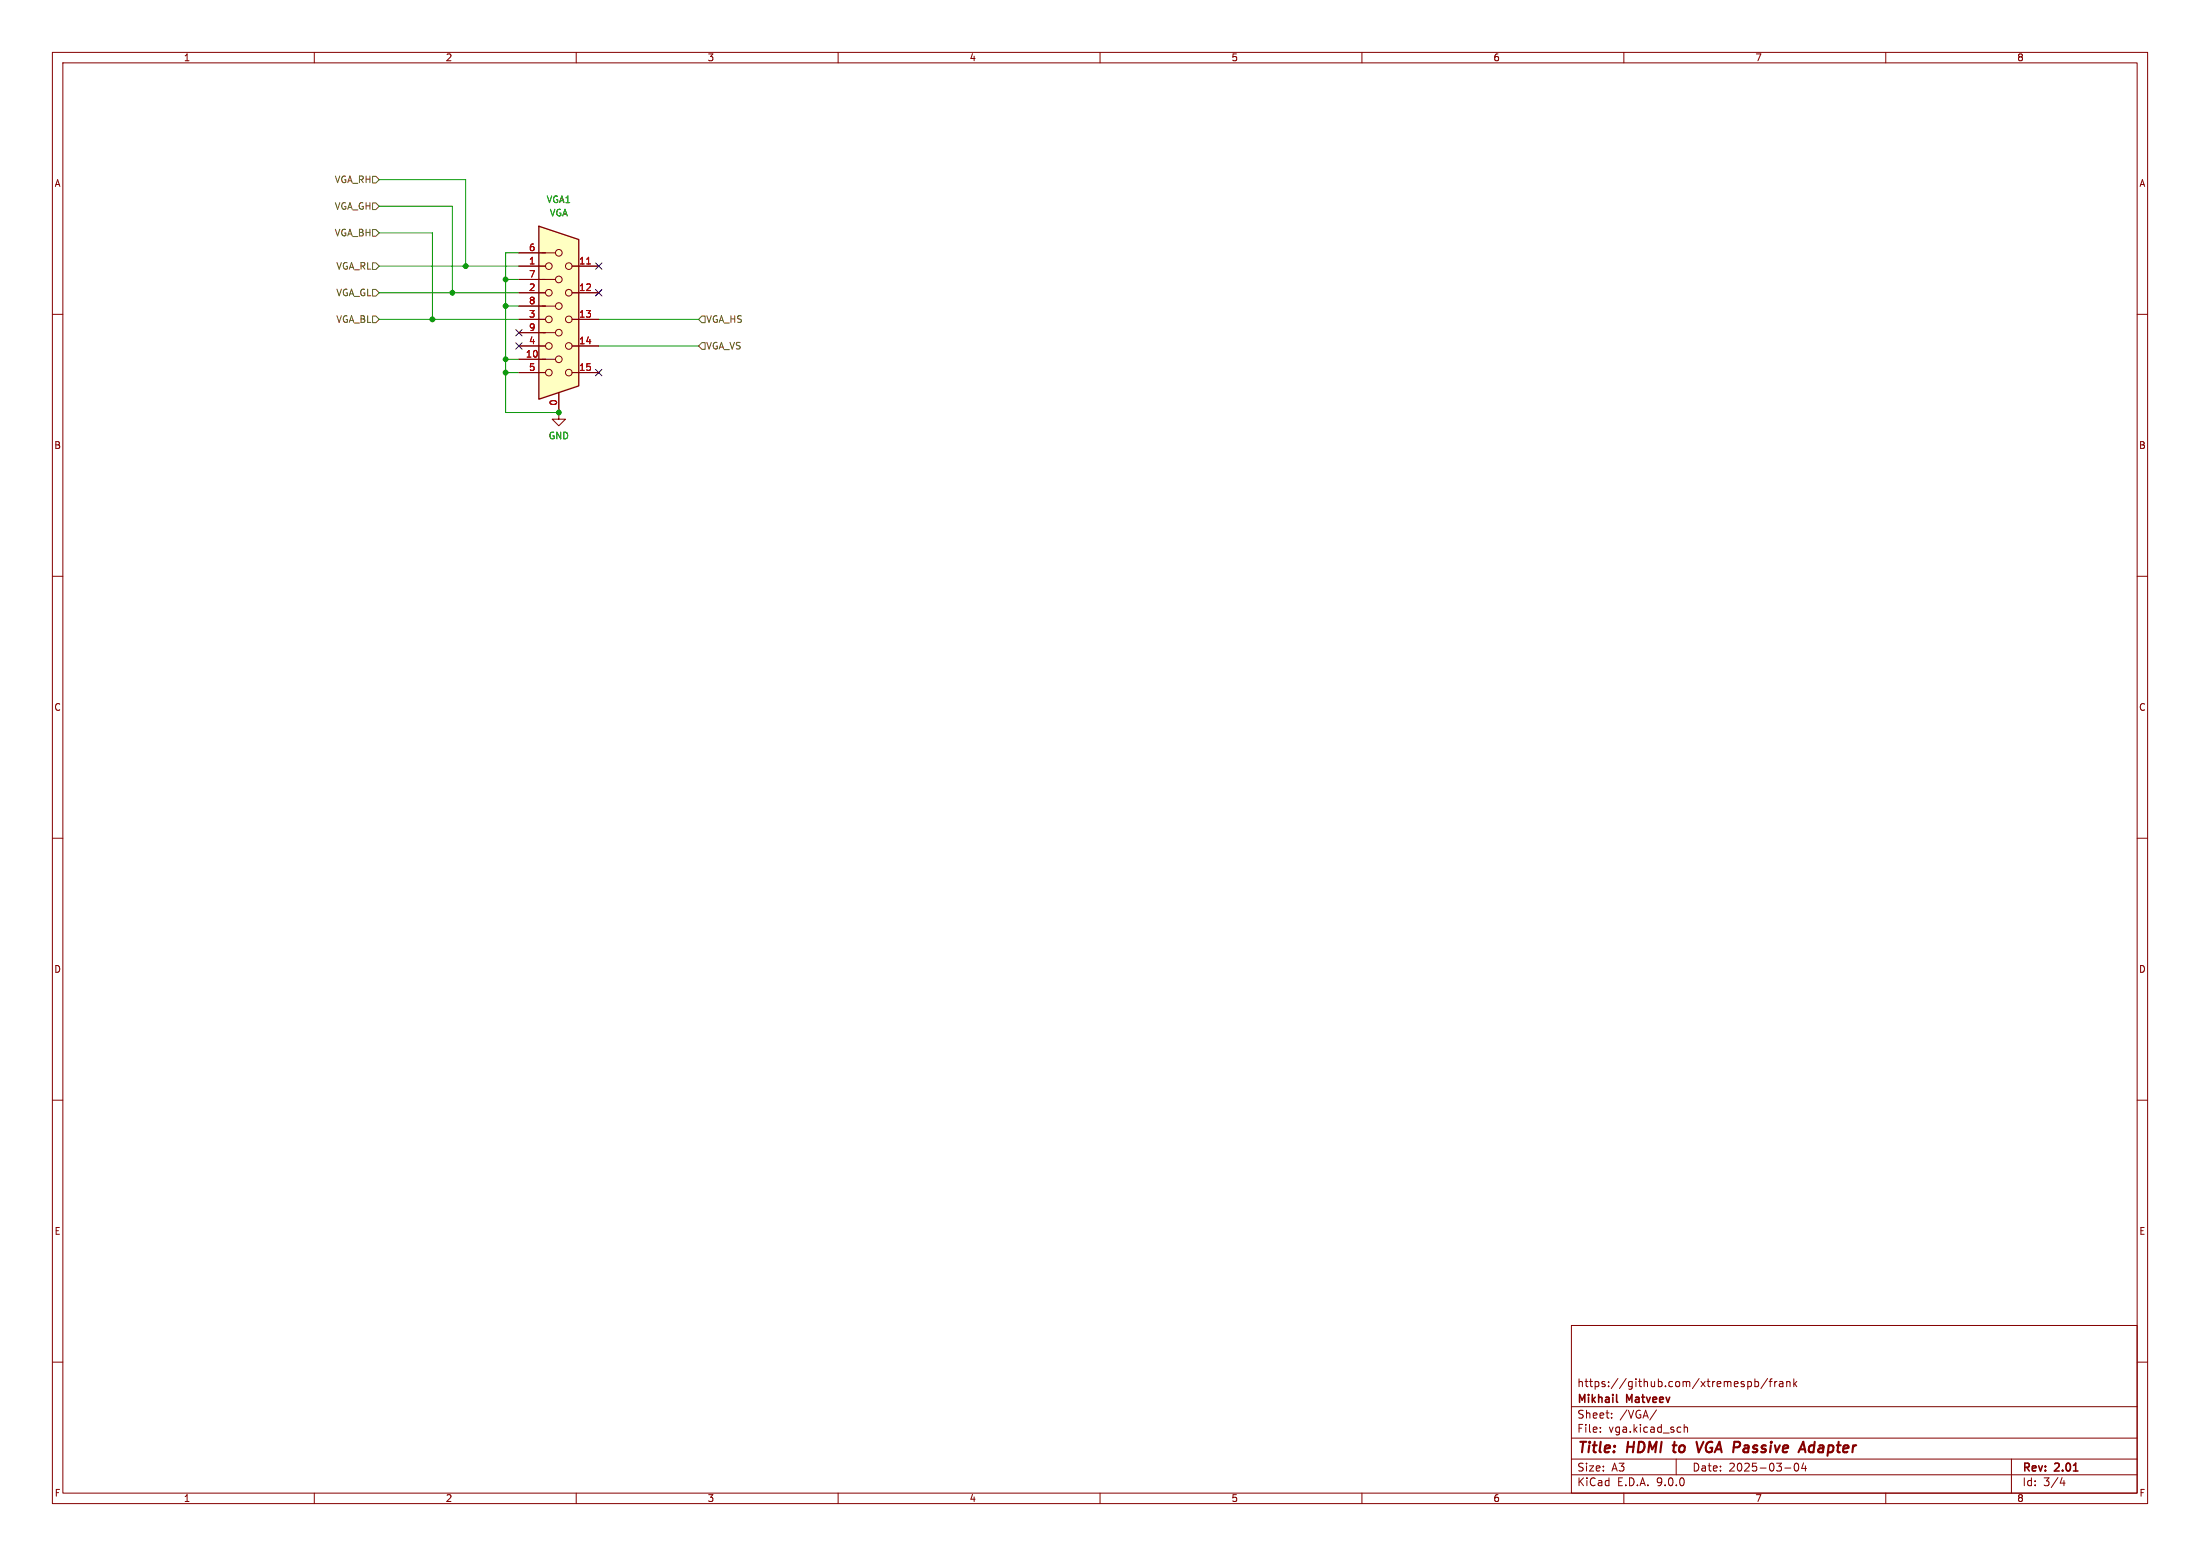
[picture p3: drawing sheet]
<svg xmlns="http://www.w3.org/2000/svg" width="420mm" height="297mm" viewBox="0 0 420 297" stroke-linecap="round" stroke-linejoin="round" font-family="sans-serif">
<g fill="none" stroke="#840000" stroke-width=".19">
<path d="M10 10h400v277h-400zM12 12h396v273h-396zM60 10v2M110 10v2M160 10v2M210 10v2M260 10v2M310 10v2M360 10v2M10 60h2M408 60h2M10 110h2"/>
<path d="M408 110h2M10 160h2M408 160h2M10 210h2M408 210h2M300 253h108v32h-108zM10 260h2M300 278.5h108M300 274.5h108M300 268.5h108M305.5 273.2v.2M305.5 272.5v.1"/>
<path d="M307.7 270.5v.2M307.7 269.8v.1M316.2 269.1l-1.3 1.9M320 278.5v3M321.5 271.9v1.5M321.5 272.5l.2-.1 .4 .1 .1 .9M333.7 263.8l.4-.1 .3 .3-.2 .6h-.5M335 263.8l.4-.1 .3 .3-.1 .6h-.6M335 263.2v1.5M337.4 263.1l-1.2 1.9M337.7 263.7h.6M338.3 263.2l-.4 .2v1.3"/>
<path d="M338.8 263.7v1M339.2 263.7l-.3 .1-.1 .2M339.7 263.8h.6l.1 .9M340.4 264l-.5 .1a.29 .29 0 0 0-.2 .3 .29 .29 0 0 0 .2 .3l.5-.1M341.1 263.8l.2-.1 .4 .1v.9M341.1 263.7v1M342.4 263.2v1.5M342.6 264.1l.4 .6M342.7 279.4l.2-.1a.8 .8 0 0 1 .5 .7 .8 .8 0 0 1-.5 .8l-.2-.2-.2-.4zM343 263.7l-.6 .6M344.3 279.2l-.4 1.1h1M344.7 279.8v1"/>
<path d="M384 278.5v6.5M408 260h2M60 285v2M110 285v2M160 285v2M210 285v2M260 285v2M300 281.5h108M310 285v2M340.7 280.2h1.2M360 285v2M393.7 282l-.4 1.1h.9"/>
<path d="M394 282.6v1"/>
</g>
<path d="M319.3 275.9h.8M319.7 275.2l-.2 1.7 .2 .3M323.9 275.2l.4 2 .9-2M346.2 275.9a.66 .66 0 0 0-.8 .4v.7l.2 .2h.4" fill="none" stroke="#840000" stroke-width=".4"/>
<path d="M308.6 267.5l.2 .2" fill="none" stroke="#840000" stroke-width=".3"/>
<path d="M102.9 43.2l7.6 2.5v28l-7.6 2.5z" fill="#ffffc2"/>
<path d="M102.9 43.2l7.6 2.5v28l-7.6 2.5z" fill="none" stroke="#840000" stroke-width=".25"/>
<g fill="none" stroke="#840000" stroke-width=".19">
<path d="M99.1 53.3h6.9M99.1 48.3h6.9M99.1 58.4h6.9M99.1 50.8h5M99.1 55.9h5M109.2 50.8h5.1M109.2 55.9h5.1M99.1 63.5h6.9M99.1 68.6h6.9M99.1 61h5M99.1 66h5M99.1 71.1h5"/>
<path d="M106.7 78.7v1.3h1.2l-1.2 1.3-1.3-1.3h1.3M106.7 78.7h.1M106.7 74.9v3.8M109.2 61h5.1M109.2 66h5.1M109.2 71.1h5.1"/>
<circle cx="104.8" cy="50.8" r=".63"/>
<circle cx="104.8" cy="55.9" r=".63"/>
<circle cx="106.7" cy="53.3" r=".63"/>
<circle cx="106.7" cy="58.4" r=".63"/>
<circle cx="106.7" cy="48.3" r=".63"/>
<circle cx="108.6" cy="55.9" r=".63"/>
<circle cx="108.6" cy="50.8" r=".63"/>
<circle cx="104.8" cy="66" r=".63"/>
<circle cx="104.8" cy="71.1" r=".63"/>
<circle cx="104.8" cy="61" r=".63"/>
<circle cx="106.7" cy="68.6" r=".63"/>
<circle cx="106.7" cy="63.5" r=".63"/>
<circle cx="108.6" cy="71.1" r=".63"/>
<circle cx="108.6" cy="61" r=".63"/>
<circle cx="108.6" cy="66" r=".63"/>
</g>
<path d="M112 50.4h.7" fill="none" stroke="#a90000" stroke-width=".19"/>
<path d="M71.1 38.7h.7l.6 .7-.6 .6h-.7zM71.1 33.7h.7l.6 .6-.6 .6h-.7zM71.1 50.2h.7l.6 .6-.6 .6h-.7zM71.1 43.8h.7l.6 .7-.6 .6h-.7zM71.1 55.2h.7l.6 .7-.6 .6h-.7zM71.1 60.3h.7l.6 .7-.6 .6h-.7zM134 65.4h.6v1.3h-.6l-.7-.7zM134 60.3h.6v1.3h-.6l-.7-.6z" fill="none" stroke="#725600" stroke-width=".19"/>
<g fill="none" stroke="#009600" stroke-width=".19">
<path d="M72.4 39.4h14v16.5M72.4 34.3h16.5v16.5M72.4 55.9h26.7M72.4 50.8h26.7M72.4 44.5h10.1v16.5M96.5 53.3h2.6M96.5 58.4h2.6M99.1 48.3h-2.6v30.4h10.2M72.4 61h26.7M96.5 71.1h2.6M96.5 68.6h2.6M114.3 61h19"/>
<path d="M114.3 66h19"/>
</g>
<path d="M113.7 55.3l1.2 1.2M113.7 50.2l1.2 1.2M114.9 55.3l-1.2 1.2M114.9 50.2l-1.2 1.2M98.5 65.4l1.2 1.2M98.5 62.9l1.2 1.2M99.7 65.4l-1.2 1.2M99.7 62.9l-1.2 1.2M113.7 70.5l1.2 1.2M114.9 70.5l-1.2 1.2" fill="none" stroke="#000084" stroke-width=".19"/>
<g fill="#009600" stroke="#009600" stroke-width=".19">
<circle cx="96.5" cy="58.4" r=".46"/>
<circle cx="96.5" cy="53.3" r=".46"/>
<circle cx="106.7" cy="78.7" r=".46"/>
<circle cx="96.5" cy="71.1" r=".46"/>
<circle cx="88.9" cy="50.8" r=".46"/>
<circle cx="96.5" cy="68.6" r=".46"/>
<circle cx="82.5" cy="61" r=".46"/>
<circle cx="86.4" cy="55.9" r=".46"/>
</g>
<g font-size="2.8" fill="#840000">
<text x="301" y="277.9">Title:</text>
<text x="310.6" y="277.9">HDMI</text>
<text x="320.3" y="277.9">to</text>
<text x="325.6" y="277.9">VGA Passive</text>
<text x="346.9" y="277.9">Adapter</text>
</g>
<g font-size="2.1" fill="#840000">
<text x="301" y="268.2">Mikhail</text>
<text x="301" y="265">https://github.com/xtremespb/frank</text>
<text x="310.6" y="268.2">Matveev</text>
<text x="301" y="273.7">File:</text>
<text x="301" y="271">Sheet:</text>
<text x="307.1" y="273.7">vga.kicad_sch</text>
<text x="309.2" y="271">/VGA/</text>
<text x="301" y="281.1">Size:</text>
<text x="307.6" y="281.1">A3</text>
<text x="323" y="281.1">Date:</text>
<text x="330" y="281.1">2025-03-04</text>
<text x="386" y="281.3">Rev:</text>
<text x="392.4" y="281.3">2.01</text>
<text x="301" y="283.9">KiCad</text>
<text x="308.7" y="283.9">E.D.A.</text>
<text x="316.3" y="283.9">9.0.0</text>
<text x="386" y="283.9">Id:</text>
<text x="390.1" y="283.9">3/4</text>
</g>
<g font-size="1.8" fill="#840000">
<text x="35" y="11.9">1</text>
<text x="85" y="11.9">2</text>
<text x="135" y="11.9">3</text>
<text x="185" y="11.9">4</text>
<text x="235" y="11.9">5</text>
<text x="285" y="11.9">6</text>
<text x="335" y="11.9">7</text>
<text x="385" y="11.9">8</text>
<text x="10.3" y="35.9">A</text>
<text x="408.3" y="35.9">A</text>
<text x="10.3" y="85.9">B</text>
<text x="408.2" y="85.9">B</text>
<text x="10.3" y="135.9">C</text>
<text x="408.2" y="135.9">C</text>
<text x="10.3" y="185.9">D</text>
<text x="408.2" y="185.9">D</text>
<text x="10.3" y="235.9">E</text>
<text x="408.3" y="235.9">E</text>
<text x="10.3" y="285.9">F</text>
<text x="35" y="286.9">1</text>
<text x="85" y="286.9">2</text>
<text x="135" y="286.9">3</text>
<text x="185" y="286.9">4</text>
<text x="235" y="286.9">5</text>
<text x="285" y="286.9">6</text>
<text x="335" y="286.9">7</text>
<text x="385" y="286.9">8</text>
<text x="408.3" y="285.9">F</text>
</g>
<g font-size="1.8" fill="#725600">
<text x="63.8" y="35.2">VGA_RH</text>
<text x="63.8" y="40.2">VGA_GH</text>
<text x="63.8" y="45.3">VGA_BH</text>
<text x="64.1" y="51.7">VGA_RL</text>
<text x="64.1" y="56.7">VGA_GL</text>
<text x="64.1" y="61.8">VGA_BL</text>
<text x="134.7" y="61.8">VGA_HS</text>
<text x="134.7" y="66.9">VGA_VS</text>
</g>
<g font-size="1.8" fill="#006464">
<text x="104.2" y="39">VGA1</text>
<text x="104.9" y="41.5">VGA</text>
<text x="104.6" y="84">GND</text>
</g>
<g font-size="1.8" fill="#a90000">
<text x="100.9" y="48">6</text>
<text x="100.9" y="50.5">1</text>
<text x="100.9" y="53.1">7</text>
<text x="110.4" y="50.5">11</text>
<text x="100.9" y="55.6">2</text>
<text x="100.9" y="58.2">8</text>
<text x="110.4" y="55.6">12</text>
<text x="100.9" y="60.7">3</text>
<text x="100.9" y="63.2">9</text>
<text x="100.9" y="65.8">4</text>
<text x="110.4" y="60.7">13</text>
<text x="110.4" y="65.8">14</text>
<text x="100.3" y="68.3">10</text>
<text x="100.9" y="70.9">5</text>
<text x="110.4" y="70.9">15</text>
<text x="106.4" y="77.5" transform="rotate(-90 106.4 77.5)">0</text>
</g>
</svg>
